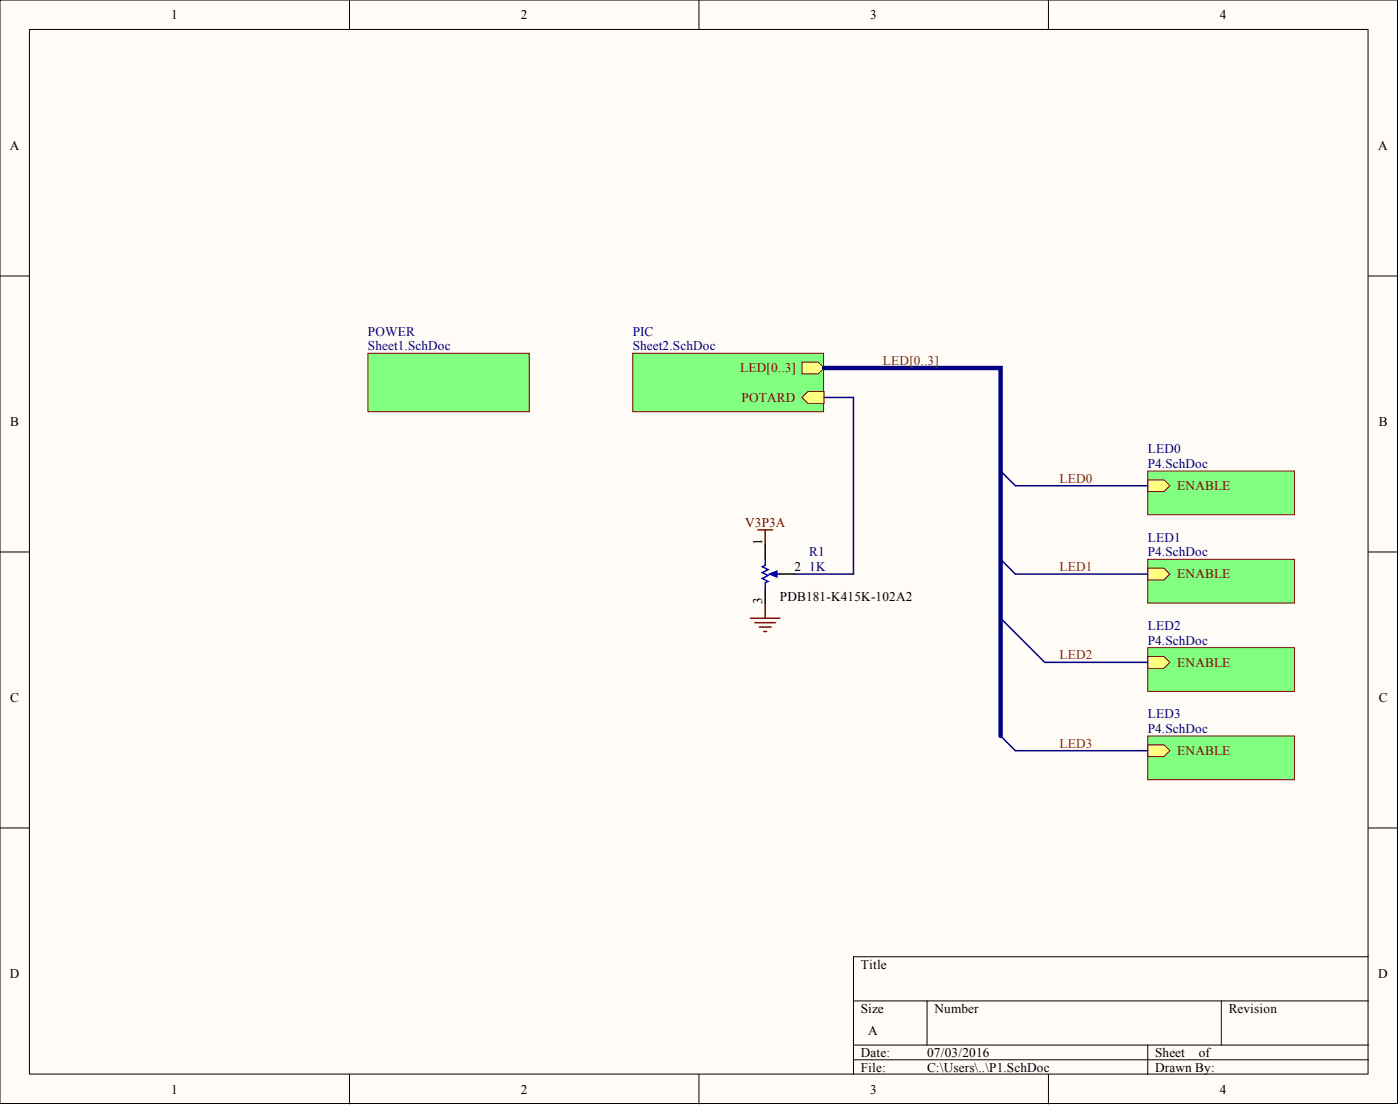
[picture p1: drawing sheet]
<svg xmlns="http://www.w3.org/2000/svg" width="241mm" height="190mm" viewBox="0 0 241 190" stroke-linecap="round" stroke-linejoin="round" font-family="sans-serif">
<g fill="#fffcf8" stroke="#000" stroke-width=".17">
<path d="M0 0h240.9v190.1h-240.9z"/>
<path d="M5.1 5.1h230.7v179.9h-230.7z"/>
</g>
<g fill="none" stroke="#000" stroke-width=".17">
<path d="M60.2 0v5.1M120.5 0v5.1M180.7 0v5.1M0 47.5h5.1M235.9 47.5h5M0 95.1h5.1M235.9 95.1h5M0 142.6h5.1M235.9 142.6h5M147.1 172.4h88.8M159.8 172.4v7.6M210.5 172.4v7.6"/>
<path d="M235.9 164.8h-88.8v20.3M60.2 185.1v5M120.5 185.1v5M147.1 180h88.8M147.1 182.5h88.8M180.7 185.1v5M197.8 180v5.1"/>
</g>
<g fill="#80ff80" stroke="#800000" stroke-width=".17">
<path d="M63.4 60.9h27.8v10h-27.8z"/>
<path d="M109.1 60.9h32.9v10h-32.9z"/>
</g>
<g fill="#ffff80" stroke="#800000" stroke-width=".17">
<path d="M138.2 68.5l1-1.1h2.8v2.1h-2.8z" fill-rule="evenodd"/>
<path d="M138.2 62.4h2.8l1 1-1 1h-2.8z" fill-rule="evenodd"/>
</g>
<path d="M197.8 81.1h25.3v7.6h-25.3z" fill="#80ff80" stroke="#800000" stroke-width=".17"/>
<path d="M197.8 82.7h2.8l1 1-1 1h-2.8z" fill-rule="evenodd" fill="#ffff80" stroke="#800000" stroke-width=".17"/>
<path d="M197.8 96.3h25.3v7.6h-25.3z" fill="#80ff80" stroke="#800000" stroke-width=".17"/>
<path d="M197.8 97.9h2.8l1 1-1 1h-2.8z" fill-rule="evenodd" fill="#ffff80" stroke="#800000" stroke-width=".17"/>
<path d="M197.8 111.6h25.3v7.5h-25.3z" fill="#80ff80" stroke="#800000" stroke-width=".17"/>
<path d="M197.8 113.1h2.8l1 1-1 1h-2.8z" fill-rule="evenodd" fill="#ffff80" stroke="#800000" stroke-width=".17"/>
<path d="M197.8 126.8h25.3v7.5h-25.3z" fill="#80ff80" stroke="#800000" stroke-width=".17"/>
<path d="M197.8 128.3h2.8l1 1-1 1h-2.8z" fill-rule="evenodd" fill="#ffff80" stroke="#800000" stroke-width=".17"/>
<path d="M142 68.5h5.1v30.4h-10.1M172.5 81.1l2.5 2.6h22.8M172.5 96.3l2.5 2.6h22.8M172.5 106.5l7.6 7.6h17.7M172.5 126.8l2.5 2.5h22.8" fill="none" stroke="#000080" stroke-width=".25"/>
<path d="M130.6 91.3h2.6M131.9 91.3v2.5M129.3 106.5h5.1M130.1 107.2h3.6M130.9 108h2M131.6 108.8h.5M131.9 103.9v2.6" fill="none" stroke="#800000" stroke-width=".25"/>
<path d="M142 63.4h30.5v63.4" fill="none" stroke="#000080" stroke-width=".76"/>
<path d="M131.9 93.8v2.5M134.4 98.9h2.6M131.9 101.4v2.5" fill="none" stroke="#000" stroke-width=".25"/>
<path d="M131.9 96.3v1.1l-.5 .2 1 .5-1 .5 1 .5-1 .5 1 .5-.5 .3v1M133.2 98.9h1.2" fill="none" stroke="#00f" stroke-width=".25"/>
<path d="M132.6 98.9l1.3-.5v1z" fill="#00f" stroke="#00f" stroke-width=".25"/>
<g font-size="2.3">
<text x="29.5" y="3.3">1</text>
<text x="89.8" y="3.3">2</text>
<text x="150" y="3.3">3</text>
<text x="210.3" y="3.3">4</text>
<text x="1.7" y="25.8">A</text>
<text x="237.6" y="25.8">A</text>
<text x="1.8" y="73.4">B</text>
<text x="237.6" y="73.4">B</text>
<text x="131.4" y="93.8" transform="rotate(-90 131.4 93.8)">1</text>
<text x="137" y="98.4">2</text>
<text x="131.4" y="103.9" transform="rotate(-90 131.4 103.9)">3</text>
<text x="134.4" y="103.4">PDB181-K415K-102A2</text>
<text x="1.8" y="120.9">C</text>
<text x="237.6" y="120.9">C</text>
<text x="148.4" y="166.8">Title</text>
<text x="1.7" y="168.4">D</text>
<text x="237.6" y="168.4">D</text>
<text x="148.4" y="174.4">Size</text>
<text x="149.6" y="178.2">A</text>
<text x="161.1" y="174.4">Number</text>
<text x="211.8" y="174.4">Revision</text>
<text x="148.4" y="182">Date:</text>
<text x="148.4" y="184.6">File:</text>
<text x="159.8" y="182">07/03/2016</text>
<text x="159.8" y="184.6">C:\Users\..\P1.SchDoc</text>
<text x="199.1" y="182">Sheet</text>
<text x="199.1" y="184.6">Drawn By:</text>
<text x="206.6" y="182">of</text>
<text x="29.5" y="188.4">1</text>
<text x="89.8" y="188.4">2</text>
<text x="150" y="188.4">3</text>
<text x="210.3" y="188.4">4</text>
</g>
<g font-size="2.3" fill="#000080">
<text x="63.4" y="57.8">POWER</text>
<text x="109.1" y="57.8">PIC</text>
<text x="63.4" y="60.3">Sheet1.SchDoc</text>
<text x="109.1" y="60.3">Sheet2.SchDoc</text>
<text x="197.8" y="78.1">LED0</text>
<text x="197.8" y="80.6">P4.SchDoc</text>
<text x="139.5" y="95.8">R1</text>
<text x="197.8" y="93.3">LED1</text>
<text x="197.8" y="95.8">P4.SchDoc</text>
<text x="139.5" y="98.4">1K</text>
<text x="197.8" y="108.5">LED2</text>
<text x="197.8" y="111">P4.SchDoc</text>
<text x="197.8" y="123.7">LED3</text>
<text x="197.8" y="126.3">P4.SchDoc</text>
</g>
<g font-size="2.3" fill="#800000">
<text x="127.6" y="64.1">LED[0..3]</text>
<text x="127.8" y="69.2">POTARD</text>
<text x="202.9" y="84.4">ENABLE</text>
<text x="128.4" y="90.8">V3P3A</text>
<text x="202.9" y="99.6">ENABLE</text>
<text x="202.9" y="114.9">ENABLE</text>
<text x="202.9" y="130.1">ENABLE</text>
</g>
<g font-size="2.3" fill="#7d3b00">
<text x="152.2" y="62.9">LED[0..3]</text>
<text x="182.6" y="83.2">LED0</text>
<text x="182.6" y="98.4">LED1</text>
<text x="182.6" y="113.6">LED2</text>
<text x="182.6" y="128.8">LED3</text>
</g>
</svg>
